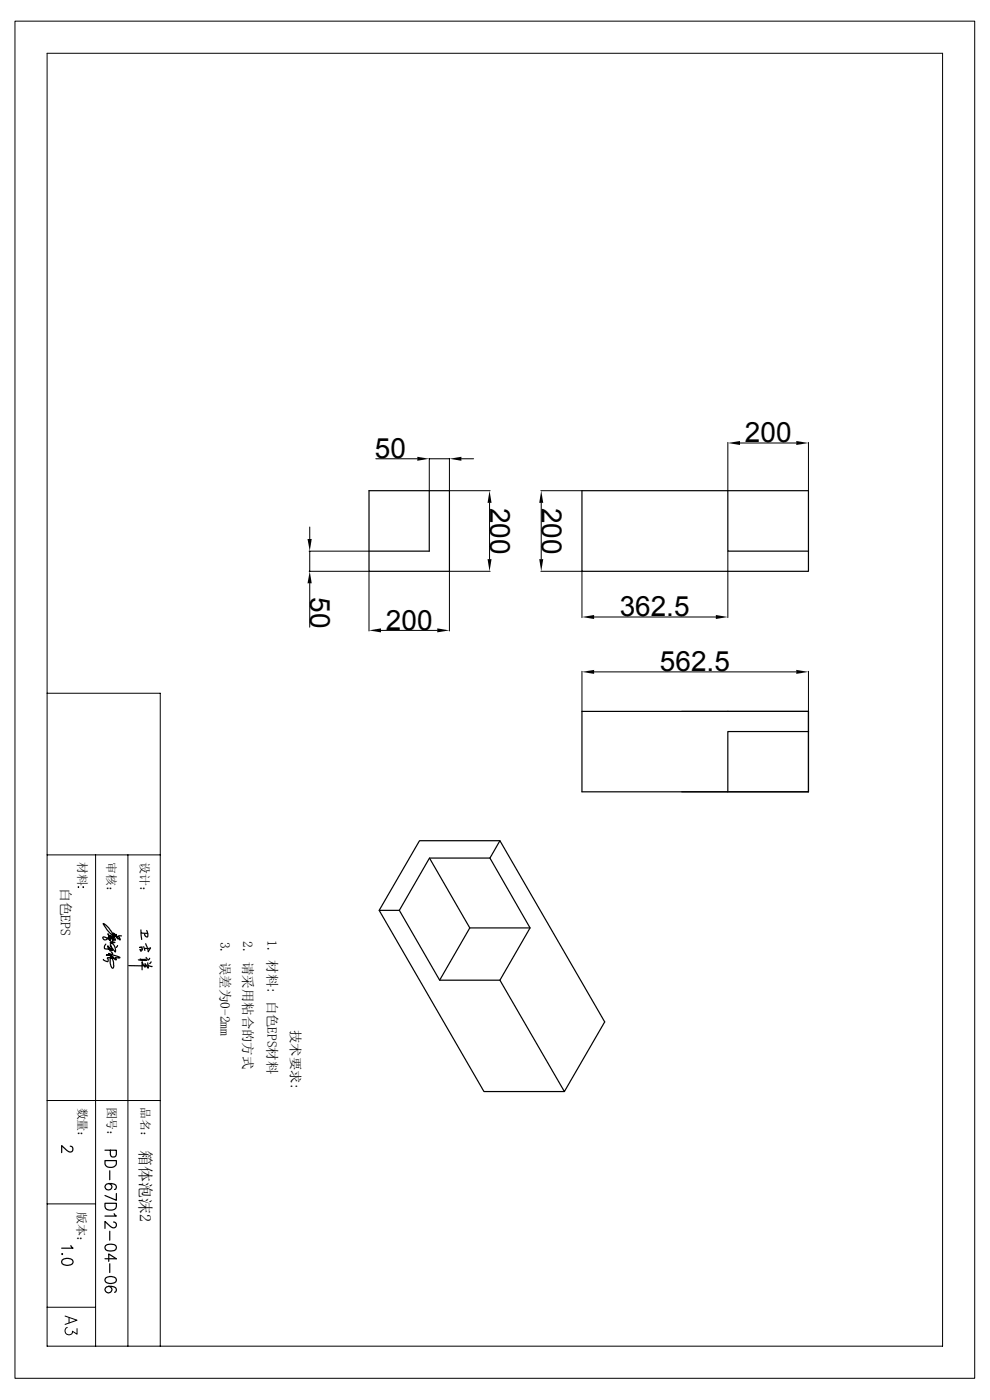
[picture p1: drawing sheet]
<svg xmlns="http://www.w3.org/2000/svg" width="210mm" height="297mm" viewBox="0 0 210 297" stroke-linecap="round" stroke-linejoin="round" font-family="sans-serif">
<g fill="none" stroke="#000" stroke-width=".25">
<path d="M78.3 104.1h17v17.1h-17zM91.1 104.1v12.8h-12.8M123.4 104.1h48.1v17.1h-48.1zM154.4 104.1v12.8h17.1M123.4 150.9h48.1v17.1h-48.1zM144.6 150.9h26.9v17.1h-26.9M171.5 155.2h-17.1v12.8M106 178.4h-17l-8.6 14.7M25.8 198.5l-.7 .1 .4 .6-.1 .2-.8-1.2 .4 1-1-1.2 .3 .7a6.8 6.8 0 0 1-2.4-2.8 6.2 6.2 0 0 1 2.6 3.6l-.3-.2-.3-.7v1.1l-.4-1.3 .2 .7-.8-1 .5 1.1-.1 .2-.2-.7a.69 .69 0 0 1-.4 .6 .69 .69 0 0 1-.8-.1l-.1-.3a1.25 1.25 0 0 1 1.4 .5 1.29 1.29 0 0 0 1.2 .5l-1 .1a1.62 1.62 0 0 1 1.1 2l-.8-.9-.2-.7 .3 1.3-.9-1a1.06 1.06 0 0 0 .5 1h.1a.23 .23 0 0 0-.1-.3 .23 .23 0 0 0-.2 0l-.8-.1a.6 .6 0 0 1 0-1M29.9 197.3v.7h1.4M29.9 198l.2 1.3M31.1 197.4a1.24 1.24 0 0 1 .1 1.4l-.5-.3v-.4"/>
<path d="M84.7 193.1h-4.3l22.3 38.5h17M84.7 193.1l8.6 14.8h12.7M91.1 182l8.6 14.8M103.9 182l2.1-3.6 22.3 38.4-8.6 14.8-13.7-23.7M103.9 182h-12.8l-6.4 11.1M103.9 182l8.5 14.8-6.4 11.1M112.4 196.8h-12.7l-6.4 11.1M23.6 201.9l.3 .3-.1 .3-.8-.2 .3 .1-.1 .2h-.6a4.8 4.8 0 0 1 2.8 .5l-.1 .1h-.8l.2 .3a.49 .49 0 0 1-.7-.4l-.6-.4 .4 .6 .3 .9a1.01 1.01 0 0 1-.2 1.2l-.5-.9v-1.3a.3 .3 0 0 1 .3-.3 .3 .3 0 0 1 .3 .3h-1.2l.1 .3v.5l-1-.3v-.2M24.9 200.6l-.3 .4M30.2 200.9l-.6 .1h.4l.1 .2v.3l-.4-.1 .2 .4M30.5 200.8l.2 .8M30.9 200.2l.6 1.7 .4-.8"/>
<path d="M31 203.1a.34 .34 0 0 1 .2 .5 .34 .34 0 0 1-.4 .2l-1.5-.2M31 203.5h-1.3l.4 .1 .1 .3M31.3 204.7l-1.3 .2h-2.7M31.3 204.3l.1 1.1-.6-.9v.7l-.7-1.1v1.6M31.5 204.8l.8 .2M31.7 203.3l-.2 .4M31.9 201.1l-1.3 .1M32 204l-.3 .4M14.9 243.2h.3a.66 .66 0 0 1-.2 1.2l-.8-.3-1.1-1.1v1.5M22.3 246.2h2.4a1.28 1.28 0 0 1-.8 1.4 1.28 1.28 0 0 1-1.5-.4zM22.3 255.3h2.4a1.3 1.3 0 0 1-.7 1.4 1.3 1.3 0 0 1-1.6-.4zM22.3 244h2.4v.9a.65 .65 0 0 1-.7 .6 .65 .65 0 0 1-.6-.6v-.9"/>
<path d="M23.1 251.1a.68 .68 0 0 1 .5 .9 .68 .68 0 0 1-1 .3 .68 .68 0 0 1 0-1.1 2.15 2.15 0 0 1 2 .2 .58 .58 0 0 1-.3 .9M23.3 248.4v1.9M24.1 259.2l.3 .1 .3 .3v.5a.72 .72 0 0 1-1.3 .1l-1.1-1.1v1.5M24.2 257.5l.5 .5h-2.4M24.7 253.2v1.4l-2.4-1M13.2 267.3a1.59 1.59 0 0 1 2.3 .3v.2a1.45 1.45 0 0 1-2.4 0zM13.3 266h-.2l.1 .1M15 264.2l.5 .6h-2.4M22.3 267h2.4l-1.6-1v1.6M22.4 264.2a2.06 2.06 0 0 1 2.2 0 .68 .68 0 0 1-.4 1.1 2.29 2.29 0 0 1-1.8-.2l-.1-.3zM22.4 271.1a1.59 1.59 0 0 1 2.3 .3v.3a1.45 1.45 0 0 1-2.4 0zM23.1 272.9a.7 .7 0 0 1 .6 .9 .7 .7 0 0 1-1.1 .3 .7 .7 0 0 1 0-1.1 2.15 2.15 0 0 1 2 .2 .58 .58 0 0 1-.3 1"/>
<path d="M23.3 261.2v1.9M23.3 268.1v1.9"/>
</g>
<g fill="none" stroke="#000" stroke-width=".21">
<path d="M3.2 4.5h203.6v287.9h-203.6zM10 11.3h189.9v274.3h-189.9zM79.7 97.3h8.8M91.1 97.2v6.9M91.1 97.3h4.2M95.3 97.2v6.8M97.9 97.3h2.6M154.4 93.9v10.2M157 94h11.9M171.5 93.9v10.2M65.6 116.9h12.6M65.7 111.8v2.5"/>
<path d="M65.7 116.9v4.3M95.4 104.1h8.6M103.8 106.7v11.9M114.7 104.1h8.7M114.8 106.7v11.9M154.4 117v14M65.6 121.2h12.6M65.7 123.7v9.4M78.3 121.2v12.7M80.8 133.7h12M95.3 121.2v12.7M95.4 121.2h8.6"/>
<path d="M114.7 121.2h8.7M123.4 121.2v9.8M126 130.9h25.8M10 147.1h24v138.5M123.4 142.4v8.5M126 142.5h42.9M171.5 142.4v8.5M10 181.4h24M16.6 188.2h.1l-.1 .1zM17.6 188.2h.1v.1zM20.3 181.4v104.2M27.1 181.4v104.2"/>
<path d="M10 233.5h24M10 255.4h10.3M10 277.3h10.3M13.8 279.2l2.5 .9-2.5 .9M14.6 279.5v1.1M14.3 281.6a.81 .81 0 0 0-.2 1.4 .81 .81 0 0 0 1.3-.6l.9 .6v-1.1"/>
</g>
<g fill="#000">
<path d="M88.5 96.9l2.6 .4-2.6 .4zM95.3 97.3l2.6-.4v.8zM154.4 94l2.6-.4v.8zM168.9 93.6l2.6 .4-2.6 .4zM65.2 114.3h.9l-.4 2.6zM103.4 118.6h.9l-.5 2.6zM103.8 104.1l.5 2.6h-.9zM114.8 104.1l.4 2.6h-.8zM114.4 118.6h.8l-.4 2.6zM65.7 121.2l.4 2.5h-.9zM78.3 133.7l2.5-.4v.9zM92.8 133.3l2.5 .4-2.5 .5z"/>
<path d="M123.4 130.9l2.6-.4v.8zM151.8 130.5l2.6 .4-2.6 .4zM123.4 142.5l2.6-.4v.9zM168.9 142.1l2.6 .4-2.6 .5z"/>
</g>
<g font-size="5.9">
<text x="158" y="93.9">200</text>
<text x="79.5" y="97.2">50</text>
<text x="104" y="107.7" transform="rotate(90 104 107.7)">200</text>
<text x="114.9" y="107.7" transform="rotate(90 114.9 107.7)">200</text>
<text x="65.8" y="126.7" transform="rotate(90 65.8 126.7)">50</text>
<text x="131.4" y="130.8">362.5</text>
<text x="81.9" y="133.6">200</text>
<text x="140" y="142.4">562.5</text>
</g>
<text font-size="3.4" x="29.6" y="244" transform="rotate(90 29.6 244)">箱体泡沫2</text>
<text font-size="2.9" x="12.9" y="188.3" transform="rotate(90 12.9 188.3)">白色EPS</text>
<g font-size="2.8">
<text x="46.8" y="199.8" transform="rotate(90 46.8 199.8)">3. 误差为0-2mm</text>
<text x="51.6" y="199.7" transform="rotate(90 51.6 199.7)">2. 请采用粘合的方式</text>
<text x="56.8" y="199.4" transform="rotate(90 56.8 199.4)">1. 材料: 白色EPS材料</text>
<text x="61.7" y="218.5" transform="rotate(90 61.7 218.5)">技术要求:</text>
</g>
<g font-size="2.5">
<text x="16.6" y="183" transform="rotate(90 16.6 183)">材料</text>
<text x="22.7" y="182.9" transform="rotate(90 22.7 182.9)">审核：</text>
<text x="29.8" y="182.9" transform="rotate(90 29.8 182.9)">设计：</text>
<text x="16.6" y="235" transform="rotate(90 16.6 235)">数量：</text>
<text x="22.8" y="234.7" transform="rotate(90 22.8 234.7)">图号：</text>
<text x="30" y="234.8" transform="rotate(90 30 234.8)">品名：</text>
<text x="16.5" y="257" transform="rotate(90 16.5 257)">版本：</text>
</g>
</svg>
